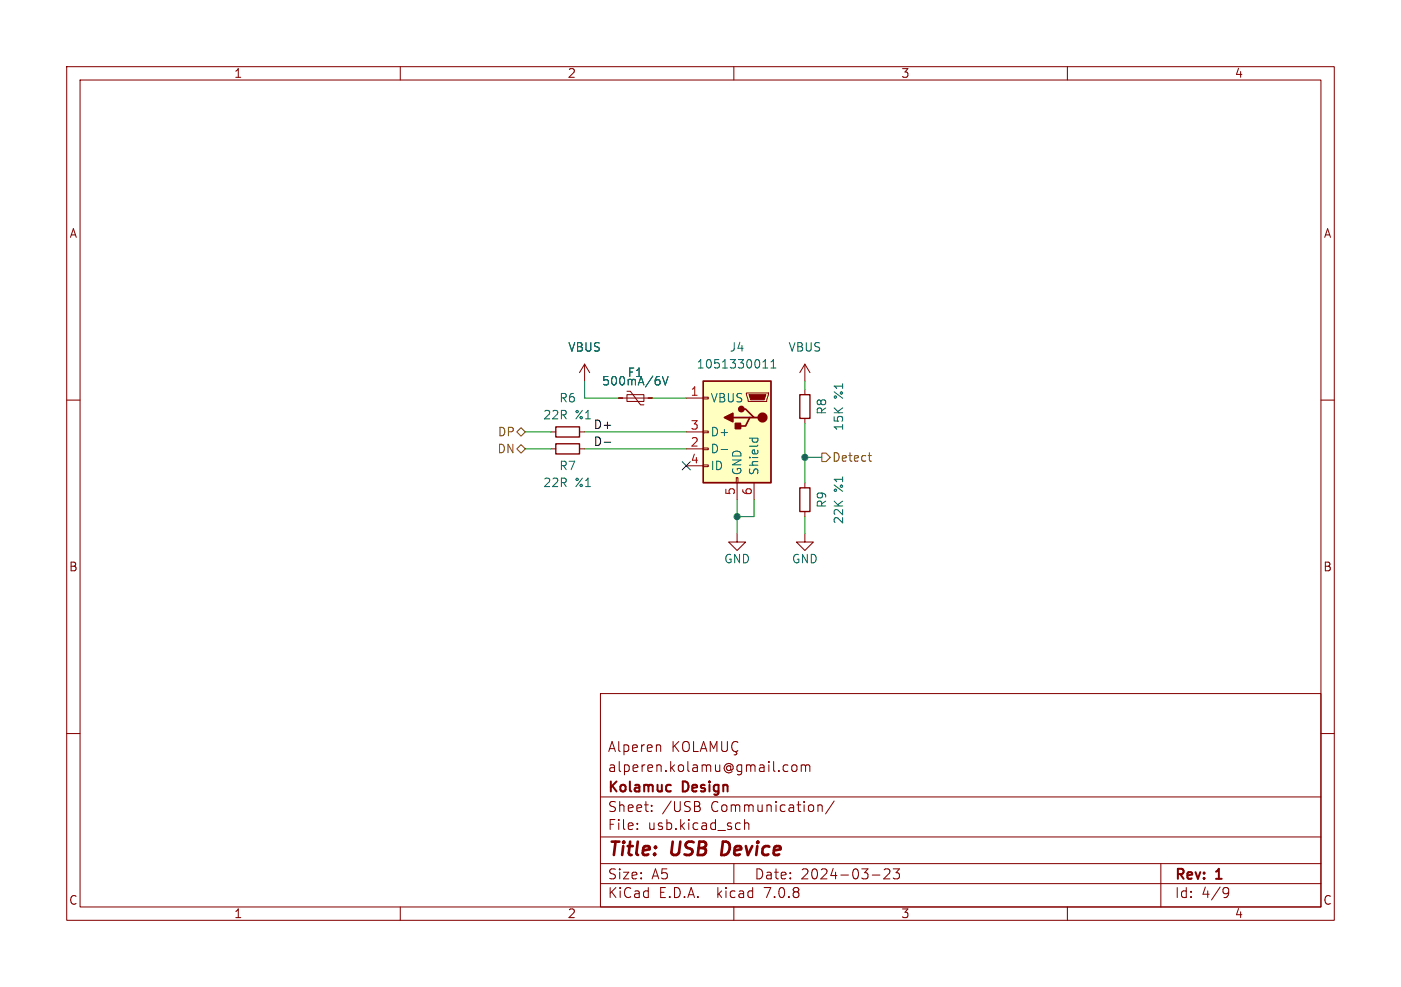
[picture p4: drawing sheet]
<svg xmlns="http://www.w3.org/2000/svg" width="210mm" height="148mm" viewBox="0 0 210 148" stroke-linecap="round" stroke-linejoin="round" font-family="sans-serif">
<g fill="none" stroke="#840000" stroke-width=".15">
<path d="M10 10h190v128h-190zM12 12h186v124h-186zM60 10v2M110 10v2M160 10v2M10 60h2M87.6 54.6l.8 1.3M87.6 54.6v2.6M87.6 54.6l-.7 1.3M92.7 59.7h5.1M94 59.2h2.5v1h-2.5zM94 58.7h.5l1.5 2h.5"/>
<path d="M102.9 59.7h2.5M105.4 59.6h.8v.2h-.8zM111.9 58.9h3.3v.3l-.3 1h-2.8zM120.6 54.6v2.6M120.6 58.4v.8M120.6 54.6l.8 1.3M120.6 54.6l-.7 1.3M198 60h2M82.5 64.8h.8M82.5 67.3h.8M86.9 64.8h.7M86.9 67.3h.7"/>
<path d="M102.9 64.8h2.5M102.9 67.3h2.5M102.9 69.9h2.5M105.4 69.7h.8v.3h-.8zM105.4 67.2h.8v.2h-.8zM105.4 64.6h.8v.3h-.8zM110.4 71.6h.2v.8h-.2zM110.5 72.4v2.5M113 72.4v2.5M120.6 62.7v.8M120.6 72.4v.8M120.6 76.7v.8"/>
<path d="M110.5 80v1.3h-1.3l1.3 1.3 1.3-1.3h-1.3M120.6 80v1.3h-1.2l1.2 1.3 1.3-1.3h-1.3M10 110h2M90 104h108v32h-108zM90 119.5h108M98.6 111.7l.4 .1v.1v.8M100.9 111.2v1.5M101.1 111.8l.7 .9M101.8 111.2l-.9 .8M102.4 111.4a.5 .5 0 0 1 .6-.2 .5 .5 0 0 1 .3 .5v.5a.5 .5 0 0 1-.5 .5 .5 .5 0 0 1-.5-.5zM104 111.2v1.5h.7M105 112.7l.5-1.5 .5 1.5"/>
<path d="M105.1 112.3h.7M106.5 112.7v-1.5l.5 1.1 .5-1.1v1.5M108.2 111.2v1.2l.3 .3 .4-.1 .1-.2v-1.2M110.3 112.8l.2 .2-.1 .1-.4 .1M110.6 111.3a.6 .6 0 0 0-.7 0 .6 .6 0 0 0-.2 .7 .56 .56 0 0 0 .3 .6 .56 .56 0 0 0 .6-.1M117.5 115.5l.2 .2 .4-.1M118.1 114.8l-.4-.1-.2 .1M118.7 114.8a.41 .41 0 0 1 .5-.1 .41 .41 0 0 1 .3 .3v.4a.41 .41 0 0 1-.4 .3 .41 .41 0 0 1-.4-.3zM120.1 114.8a.37 .37 0 0 1 .6 .1M120.1 114.7v1M120.7 114.9l.3-.2 .3 .1 .1 .9M120.7 114.9v.8"/>
<path d="M198 110h2M60 136v2M90 132.5h108M90 129.5h108M90 125.5h108M95.5 124.2v.2M95.5 123.5v.1M97.7 121.5v.2M97.7 120.8v.1M104.6 120.9a.4 .4 0 0 1 .4 .4 .4 .4 0 0 1-.3 .4M104.8 120.3l.1 .3-.1 .2M110 136v2"/>
<path d="M110 129.5v3M110.8 123.4l.2 .1M111 124.3l-.2 .1M111.6 122.9v1.5M111.6 123.5a.37 .37 0 0 1 .7 .1v.8M122.6 120.7v1M122.6 120.8a.37 .37 0 0 1 .6 .1v.8M125 120.1l-1.3 1.9M130.8 131.2h1.1M132.5 130.4l.3-.1 .5 .1a.41 .41 0 0 1 0 .5l-.8 .9h.9M133.9 130.3h.9l-.5 .6a.41 .41 0 0 1 .5 .2v.4l-.1 .2-.6 .1-.2-.2M160 136v2"/>
<path d="M174 129.5v6.5M183.6 133.1h.3l.2 .1a.99 .99 0 0 1-.3 1.4h-.3M184.2 133.7l-.3 .3h-.3"/>
</g>
<path d="M108.4 126.2l-.3 2h.5" fill="none" stroke="#840000" stroke-width=".4"/>
<path d="M100.4 117.7l.2 .1M100.6 118.6l-.2 .1" fill="none" stroke="#840000" stroke-width=".3"/>
<path d="M119.9 59.2h1.5v3.5h-1.5zM83.3 64h3.6v1.5h-3.6zM83.3 66.5h3.6v1.6h-3.6zM119.9 73.2h1.5v3.5h-1.5z" fill="none" stroke="#840000" stroke-width=".2"/>
<path d="M99.3 56.5l.4 1.2 .4-1.2M114.4 55.2h.7M114.4 54.3l.3-.4v1.3M115.6 55.2h.7M115.6 54.3l.3-.4v1.3M108.1 67.4h1M112.3 65.7h1.3M112.8 65.7v.4M113.5 65.7l.1 .4" fill="none" stroke="#006464" stroke-width=".15"/>
<path d="M105.4 57.2h10.2v15.2h-10.2z" fill="#ffffc2" stroke="#ffffc2" stroke-width=".15"/>
<path d="M105.4 57.2h10.2v15.2h-10.2zM109.9 62.6h2.5M111.1 61.3h.7l1.2 1.3h.7M113 62.6h-.6l-.6 1.3h-1.3" fill="none" stroke="#840000" stroke-width=".25"/>
<g fill="#840000" stroke="#840000" stroke-width=".25">
<path d="M108.6 62.6l1.3-.6v1.2z"/>
<path d="M110.2 63.5h.8v.8h-.8z"/>
<circle cx="114.3" cy="62.6" r=".63"/>
<circle cx="111.1" cy="61.3" r=".38"/>
</g>
<path d="M112.3 59.2h2.5l-.2 .7h-2.1z" fill="#840000" stroke="#840000" stroke-width=".15"/>
<path d="M77.5 67.3l.6-.6 .6 .6-.6 .6zM77.5 64.8l.6-.7 .6 .7-.6 .6zM123.2 67.9h.6l.7 .7-.7 .6h-.6zM130.1 68.3h.5M130.3 69l.3 .2" fill="none" stroke="#725600" stroke-width=".15"/>
<path d="M90.6 66.3h.9" fill="none" stroke="#0f0f0f" stroke-width=".15"/>
<path d="M87.6 57.2v2.5h5.1M97.8 59.7h5.1M120.6 57.2v1.2M78.7 67.3h3.8M78.7 64.8h3.8M87.6 67.3h15.3M87.6 64.8h15.3M110.5 74.9v5.1M113 74.9v2.6h-2.5M120.6 68.6h2.6M120.6 63.5v8.9M120.6 77.5v2.5" fill="none" stroke="#009600" stroke-width=".15"/>
<path d="M102.3 69.2l1.2 1.3M103.5 69.2l-1.2 1.3" fill="none" stroke="#000084" stroke-width=".15"/>
<g fill="#009600" stroke="#009600" stroke-width=".15">
<circle cx="120.6" cy="68.6" r=".46"/>
<circle cx="110.5" cy="77.5" r=".46"/>
</g>
<g font-size="2.8" fill="#840000">
<text x="91" y="128.9">Title:</text>
<text x="100.7" y="128.9">USB</text>
<text x="109" y="128.9">Device</text>
</g>
<g font-size="2.1" fill="#840000">
<text x="91" y="113">Alperen</text>
<text x="91" y="119.2">Kolamuc</text>
<text x="91" y="116">alperen.kolamu@gmail.com</text>
<text x="102.4" y="119.2">Design</text>
<text x="91" y="124.7">File:</text>
<text x="91" y="122">Sheet:</text>
<text x="97.1" y="124.7">usb.kicad_sch</text>
<text x="99.2" y="122">/USB</text>
<text x="106.6" y="122">Communication/</text>
<text x="91" y="134.9">KiCad</text>
<text x="91" y="132.1">Size:</text>
<text x="97.7" y="132.1">A5</text>
<text x="98.7" y="134.9">E.D.A.</text>
<text x="107.6" y="134.9">kicad</text>
<text x="113" y="132.1">Date:</text>
<text x="114.9" y="134.9">7.0.8</text>
<text x="120" y="132.1">2024-03-23</text>
<text x="176" y="132.3">Rev:</text>
<text x="176" y="134.9">Id:</text>
<text x="180.1" y="134.9">4/9</text>
<text x="182.4" y="132.3">1</text>
</g>
<g font-size="1.8" fill="#840000">
<text x="35" y="11.9">1</text>
<text x="85" y="11.9">2</text>
<text x="135" y="11.9">3</text>
<text x="185" y="11.9">4</text>
<text x="10.3" y="35.9">A</text>
<text x="198.4" y="35.9">A</text>
<text x="10.3" y="85.9">B</text>
<text x="198.3" y="85.9">B</text>
<text x="10.3" y="135.9">C</text>
<text x="35" y="137.9">1</text>
<text x="85" y="137.9">2</text>
<text x="135" y="137.9">3</text>
<text x="185" y="137.9">4</text>
<text x="198.3" y="135.9">C</text>
</g>
<g font-size="1.8" fill="#006464">
<text x="85.1" y="52.9">VBUS</text>
<text x="109.3" y="52.9">J4</text>
<text x="118.1" y="52.9">VBUS</text>
<text x="90.1" y="58">500mA/6V</text>
<text x="94" y="56.7">F1</text>
<text x="104.3" y="55.5">1051330011</text>
<text x="126.6" y="59.9" transform="rotate(-90 126.6 59.9)">%1</text>
<text x="81.3" y="63.1">22R</text>
<text x="83.7" y="60.6">R6</text>
<text x="86.2" y="63.1">%1</text>
<text x="106.4" y="60.6">VBUS</text>
<text x="106.4" y="65.6">D+</text>
<text x="124.1" y="62.3" transform="rotate(-90 124.1 62.3)">R8</text>
<text x="126.6" y="64.7" transform="rotate(-90 126.6 64.7)">15K</text>
<text x="83.7" y="70.7">R7</text>
<text x="106.4" y="68.2">D-</text>
<text x="106.4" y="70.7">ID</text>
<text x="111.4" y="71.4" transform="rotate(-90 111.4 71.4)">GND</text>
<text x="113.9" y="71.4" transform="rotate(-90 113.9 71.4)">Shield</text>
<text x="81.3" y="73.3">22R</text>
<text x="86.2" y="73.3">%1</text>
<text x="124.1" y="76.3" transform="rotate(-90 124.1 76.3)">R9</text>
<text x="126.6" y="73.8" transform="rotate(-90 126.6 73.8)">%1</text>
<text x="126.6" y="78.7" transform="rotate(-90 126.6 78.7)">22K</text>
<text x="108.5" y="84.7">GND</text>
<text x="118.6" y="84.7">GND</text>
</g>
<g font-size="1.8" fill="#a90000">
<text x="103.4" y="59.4">1</text>
<text x="103.4" y="64.5">3</text>
<text x="103.4" y="67.1">2</text>
<text x="103.4" y="69.6">4</text>
<text x="110.2" y="74.4" transform="rotate(-90 110.2 74.4)">5</text>
<text x="112.8" y="74.4" transform="rotate(-90 112.8 74.4)">6</text>
</g>
<g font-size="1.8" fill="#725600">
<text x="74.5" y="65.6">DP</text>
<text x="74.5" y="68.2">DN</text>
<text x="124.7" y="69.4">Detect</text>
</g>
<g font-size="1.8" fill="#0f0f0f">
<text x="88.9" y="64.4">D+</text>
<text x="88.9" y="67">D-</text>
</g>
</svg>
